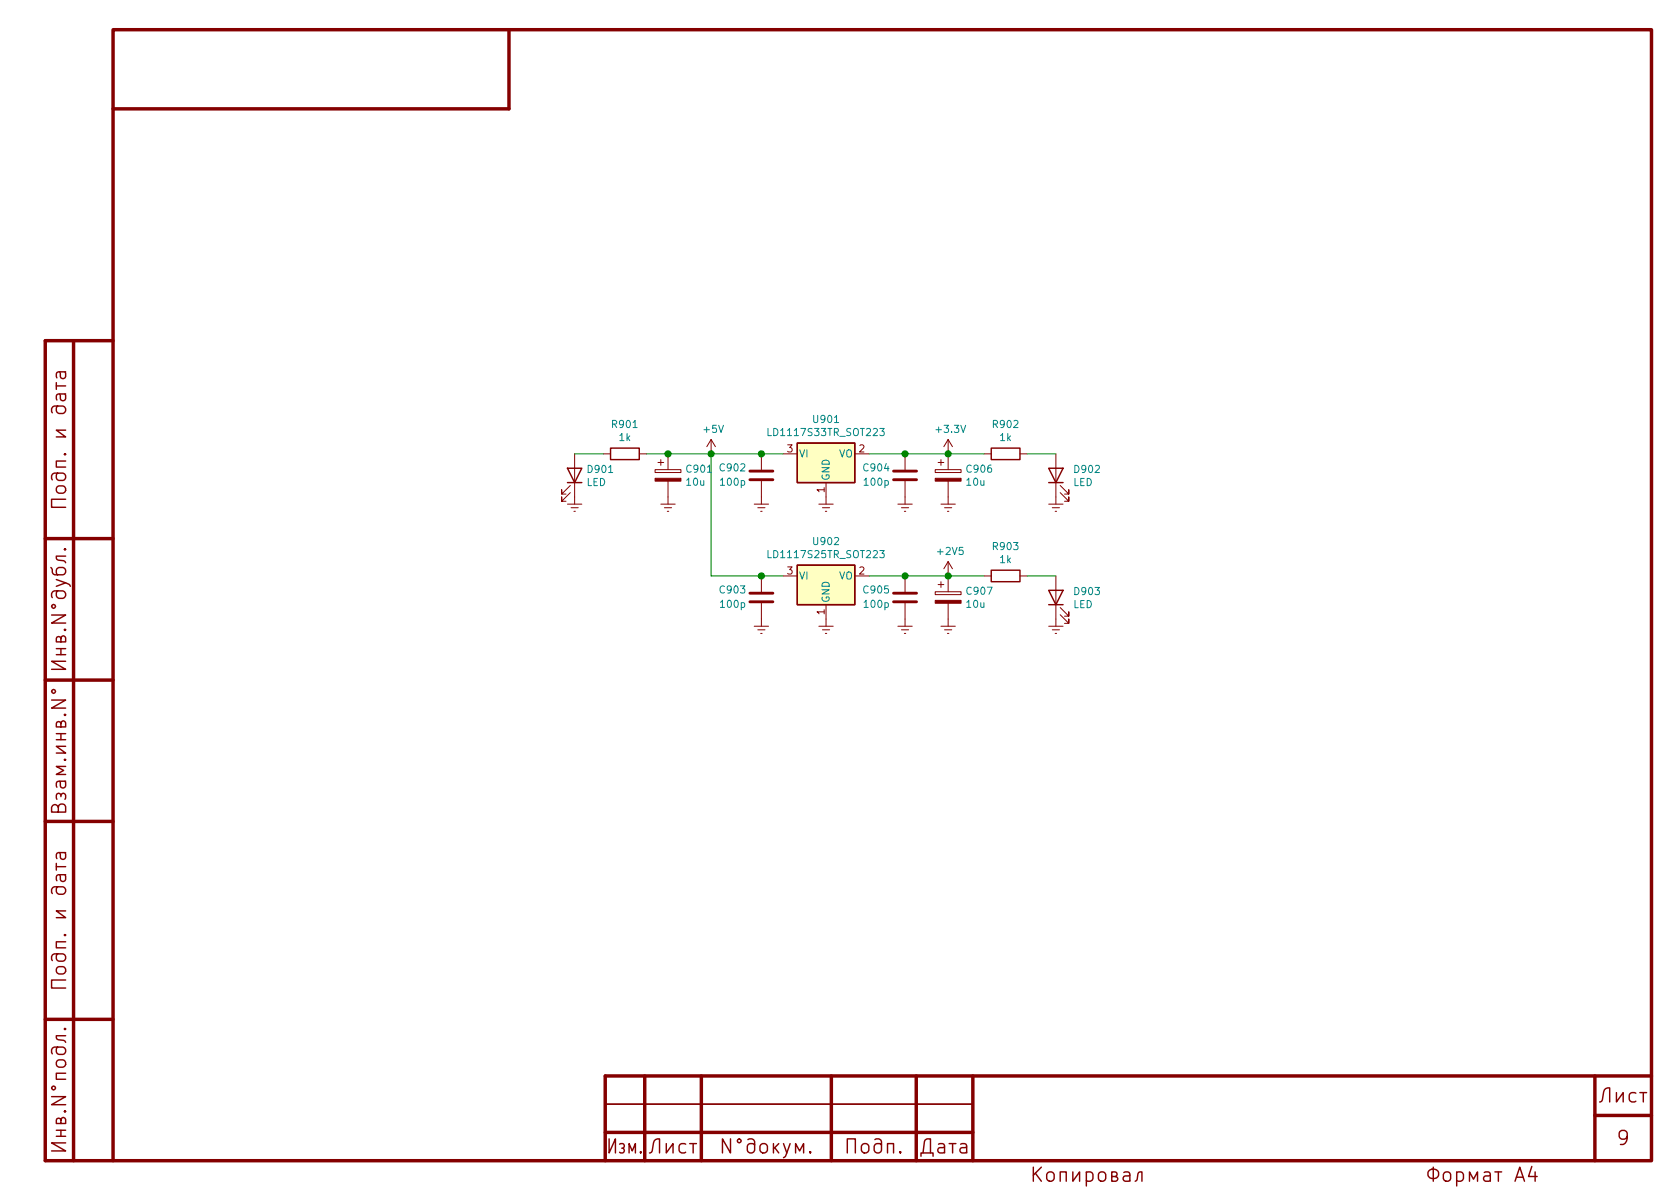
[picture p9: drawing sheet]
<svg xmlns="http://www.w3.org/2000/svg" width="297mm" height="210mm" viewBox="0 0 297 210" stroke-linecap="round" stroke-linejoin="round" font-family="sans-serif">
<g fill="none" stroke="#840000" stroke-width=".61">
<path d="M20 5.3h272v200h-272zM90 5.3v13.9h-70M13 60.2v145.1M20 60.2h-12v145.1h12M8 95.2h12M8 120.3h12M8 145.3h12M8 180.3h12M114 190.3v15M124 190.3v15M147 190.3v15M162 190.3v15"/>
<path d="M172 190.3v15M282 197.3h10M282 190.3v15M292 190.3h-185v15M107 200.2h65"/>
</g>
<path d="M107 195.2h65" fill="none" stroke="#840000" stroke-width=".3"/>
<g fill="none" stroke="#840000" stroke-width=".25">
<path d="M10 67.7v1.2M10 68.2h1.6M10.2 71.8a.82 .82 0 0 0-.1 1.1l.3 .2h.7a.68 .68 0 0 0 .5-.6 .68 .68 0 0 0-.5-.7h-1.5l-.3 .1-.2 .4 .1 .7M10.5 69.7l.2 .8a.48 .48 0 0 0 .4 .4 .48 .48 0 0 0 .5-.4l-.1-.8M10.5 65.8l.2 .8a.48 .48 0 0 0 .4 .4 .48 .48 0 0 0 .5-.4l-.1-.8M11.6 76.1h-1.6l1.6 1.2h-1.6M11.6 69.7h-1.3l-.2 .1-.1 .2 .1 .7M11.6 65.8h-1.3l-.2 .1-.1 .2 .1 .7M107.9 79.2h5.1v2.1h-5.1zM141 78.4h10.1v6.9h-10.1zM175.3 79.2h5v2.1h-5zM10.1 86.2l.3-.3h.7a.67 .67 0 0 1 .5 .7 .67 .67 0 0 1-.5 .6h-.7a.67 .67 0 0 1-.3-1z"/>
<path d="M10.2 83.7a.82 .82 0 0 0-.1 1l.3 .3h.7a.67 .67 0 0 0 .5-.7 .67 .67 0 0 0-.5-.6h-1.5l-.3 .1a.79 .79 0 0 0-.1 1.1M11.4 97.1l.1-.1 .1 .1-.1 .2-.1-.2h.2M11.4 80.3l.1-.1 .1 .1-.1 .2-.1-.2h.2M11.6 98.3h-1.6l.1 .6 1.2 .3 .3 .3M11.6 88.3h-2.5v1.4h2.5M11.6 81.5h-1.6v1.1h1.6M100.3 82.8h2.6l-1.3 2.5zM100.3 85.3h2.6M141 99.9h10.1v7h-10.1zM185.4 82.8h2.6l-1.3 2.5zM185.4 85.3h2.6M9 100.3l.2 .4v.5l.3 .3 1.6 .1a.67 .67 0 0 0 .5-.6 .67 .67 0 0 0-.5-.7h-.7l-.2 .2a.78 .78 0 0 0 0 1.1"/>
<path d="M10 102.5l2.2 .8 .2 .4M10 115.8h1.6M10 114.7h1.6M10.8 112.9l.1-.3 .2-.2 .4 .2 .1 .2v.7h-1.6l.1-.8 .2-.1 .4 .1 .1 .8M10.8 114.7v1.1M11.6 116.9h-2.5l2.5 1.5h-2.5M11.6 103.1l-1.6 .6M175.3 100.8h5v2.1h-5zM185.4 104.4h2.6l-1.3 2.5zM185.4 106.9h2.6M9.1 123.8h2.5l-2.5 1.4h2.5M9.2 122l.3-.1 .2 .1 .1 .3-.1 .2-.2 .1-.3-.1-.1-.2z"/>
<path d="M10.5 138.1l.2 .3v.6a.48 .48 0 0 0 .4 .4 .48 .48 0 0 0 .5-.4v-.6l-.1-.3M10.8 128l.1-.4 .2-.1 .4 .1 .1 .2v.7h-1.6l.1-.8 .2-.1 .4 .1 .1 .8M11.4 126.4l.1-.1 .1 .1-.1 .1-.1-.1h.2M11.6 138.1h-1.3l-.2 .2-.1 .2 .1 .7M11.6 135.5h-1.6l1.3 .7-1.3 .8h1.6M10 152.7v1.2M10 153.3h1.6M10.1 141.3l-.1-.7 .1-.2 .2-.1 .4 .1 .1 .2 .3-.3 .4 .1 .1 .2-.1 .7M10.2 156.8a.82 .82 0 0 0-.1 1.1l.3 .2h.7a.68 .68 0 0 0 .5-.6 .68 .68 0 0 0-.5-.7h-1.5l-.3 .1-.2 .4 .1 .7M10.3 142.8l.1-.4a.69 .69 0 0 1 1.2 .2v1h-2.5v-.8a.61 .61 0 0 1 .6-.5 .61 .61 0 0 1 .6 .5v.8M10.5 154.7l.2 .8a.48 .48 0 0 0 .4 .4 .48 .48 0 0 0 .5-.4l-.1-.8M10.5 150.8l.2 .8a.48 .48 0 0 0 .4 .4 .48 .48 0 0 0 .5-.4l-.1-.8"/>
<path d="M10.8 140.6v.3M11.6 154.7h-1.3l-.2 .1-.1 .2 .1 .7M11.6 150.8h-1.3l-.2 .1-.1 .2 .1 .7M10.1 171.2l.3-.3h.7a.67 .67 0 0 1 .5 .7 .67 .67 0 0 1-.5 .6h-.7a.67 .67 0 0 1-.3-1zM10.2 168.7a.82 .82 0 0 0-.1 1l.3 .3h.7a.67 .67 0 0 0 .5-.7 .67 .67 0 0 0-.5-.6h-1.5l-.3 .1a.79 .79 0 0 0-.1 1.1M11.4 165.3l.1-.1 .1 .1-.1 .2-.1-.2h.2M11.6 173.3h-2.5v1.4h2.5M11.6 166.5h-1.6v1.1h1.6M11.6 161.1h-1.6l1.6 1.2h-1.6M10 199.9h1.6M10.2 187.5l.9-.1a.67 .67 0 0 1 .5 .7 .67 .67 0 0 1-.5 .6h-.7a.69 .69 0 0 1-.2-1.2zM10.2 185.2a.82 .82 0 0 0-.1 1l.3 .3h.7a.67 .67 0 0 0 .5-.7 .67 .67 0 0 0-.5-.6h-1.5l-.3 .1a.79 .79 0 0 0-.1 1.1"/>
<path d="M10.8 198.1l.1-.4 .2-.1 .4 .1 .1 .3v.7h-1.6l.1-.9 .2-.1 .4 .1 .1 .9M10.8 199.9v1M11.4 196.5l.1-.1 .1 .1-.1 .2-.1-.2h.2M11.4 182l.1-.2 .1 .2-.1 .1-.1-.1h.2M11.6 183.2h-1.6l.1 .5 1.2 .3 .3 .3M282.8 194.9l.4-.2 .1-.2 .2-1.4a.86 .86 0 0 1 1.1-.7v2.5M285.8 193.2v1.7l1.2-1.7v1.7M289.2 193.3a.82 .82 0 0 0-1 .1l-.1 .3 .1 .9 .3 .3 .7-.2M289.9 193.2h1.2M290.6 193.2v1.7M10 200.9h1.6M11.6 202.1h-2.5l2.5 1.4h-2.5"/>
<path d="M107.7 201.4v2.5l1.1-2.5v2.5M109.6 202.3l.1-.1 .6 .1 .1 .4-.3 .3a.45 .45 0 0 1 .3 .5 .45 .45 0 0 1-.3 .4l-.5-.1M111.2 203.9v-1.7l.6 1.3 .5-1.3v1.7M113.3 203.7v.2l-.1-.1 .1-.1v.2M114.8 203.9l.4-.1 .1-.3 .2-1.4a.86 .86 0 0 1 1.1-.7v2.5M117.8 202.2v1.7l1.2-1.7v1.7M121.2 202.3a.82 .82 0 0 0-1 .2l-.1 .2 .1 1 .3 .2 .7-.1M121.9 202.2h1.2M122.6 202.2v1.7M129.2 201.4v2.5l-1.5-2.5v2.5M130.5 201.5l.2-.1 .2 .1 .2 .2-.2 .3-.2 .1-.2-.1-.1-.3zM132.2 201.5a.79 .79 0 0 1 1.1 .1l.1 .3v1.5a.67 .67 0 0 1-.6 .5 .67 .67 0 0 1-.7-.5l.1-.9a.82 .82 0 0 1 1.1-.2l.1 .2"/>
<path d="M138.5 202.2l.6 1.7M139.7 202.2l-.8 2.3-.4 .2M140.7 203.9v-1.7l.7 1.3 .7-1.3v1.7M143.3 203.7l.1 .1-.1 .1-.1-.1 .1-.1v.2M149.8 203.9v-2.5h1.4v2.5M152.4 202.5a.69 .69 0 0 1 1.2 .2v.7a.68 .68 0 0 1-.6 .5 .68 .68 0 0 1-.7-.5v-.7zM154.7 201.5l.7-.1 .4 .2 .1 1.8a.67 .67 0 0 1-.7 .5 .67 .67 0 0 1-.6-.5v-.7l.1-.2a.78 .78 0 0 1 1.2 0M156.9 203.9v-1.7h1.1v1.7M159.2 203.7l.1 .1-.1 .1-.1-.1 .1-.1v.2M162.8 204.5v-.6h2.2v.6M163.2 203.9l.2-2 .2-.3 .3-.2h.6v2.5M165.9 202.3l.3-.1 .7 .1 .1 .3v1.3"/>
<path d="M167 202.8l-.8 .1a.48 .48 0 0 0-.4 .5 .48 .48 0 0 0 .4 .5l.8-.1M167.8 202.2h1.2M168.4 202.2v1.7M169.8 202.3l.3-.1 .7 .1 .1 .3v1.3M170.9 202.8l-.8 .1a.48 .48 0 0 0-.4 .5 .48 .48 0 0 0 .4 .5l.8-.1M182.7 206.4v2.5M183.1 207.5l1 1.4M184.1 206.4l-1.4 1.4M185.2 207.5a.69 .69 0 0 1 1.2 .2v.7a.68 .68 0 0 1-.7 .5 .68 .68 0 0 1-.6-.5v-.7zM187.5 208.9v-1.7h1v1.7M189.7 207.2v1.7l1.2-1.7v1.7M192.1 207.3a.82 .82 0 0 1 1 .2l.1 .2-.1 1-.3 .2-.7-.1"/>
<path d="M192.1 207.2v2.5M194.3 207.5a.69 .69 0 0 1 1.2 .2v.7a.67 .67 0 0 1-.6 .5 .67 .67 0 0 1-.7-.5zM196.6 208l.8-.1 .1-.2-.1-.4-.8-.1v1.7h.7l.2-.1 .1-.4-.1-.2-.3-.2M198.7 207.3l.2-.1 .7 .1 .2 .3v1.3M199.8 207.8l-.3 .1h-.6a.48 .48 0 0 0-.3 .5 .48 .48 0 0 0 .3 .5h.6l.3-.1M200.7 208.9l.3-.1 .2-1.2 .1-.3 .2-.1h.4v1.7M257.6 207.3a.79 .79 0 0 1 1.1 .4v.7l-.1 .3a.79 .79 0 0 1-1 .1M259.8 208.9v-1.7l.7 1.3 .7-1.3v1.7M262.4 207.3l.3-.1 .7 .1 .1 .3v1.3M263.5 207.8l-.8 .1a.48 .48 0 0 0-.4 .5 .48 .48 0 0 0 .4 .5l.8-.1M264.3 207.2h1.2M264.9 207.2v1.7"/>
<path d="M267.9 208.9l.8-2.5 .8 2.5M268.1 208.2h1.2M270.8 206.3l-.5 1.7h1.5M271.4 207.2v1.7"/>
</g>
<g fill="none" stroke="#840000" stroke-width=".18">
<path d="M125.7 77.7l-.7 1.3M125.7 77.7v2.6M125.7 77.7l.8 1.3M167.6 77.7v5.4M167.6 77.7l-.7 1.3M167.6 77.7l.8 1.3M100.3 89.1h2.6M100.8 87.1l-1.5 1.5v-.7v.7h.8M100.8 85.8l-1.5 1.6v-.8v.8h.8M101 89.8h1.2M101.5 90.4h.2M101.6 80.3v8.8"/>
<path d="M106.7 80.3h1.2M113 80.3h1.3M115.8 83.1h4.6v.5h-4.6zM116.3 81.8h1M116.8 89.1h2.6M116.8 81.3v1M117.5 89.8h1.2M118 90.4h.2M118.1 80.3v2.8M118.1 85.1v4M133.3 89.1h2.6M134 89.8h1.3"/>
<path d="M134.5 90.4h.2M134.6 80.3v2.8M134.6 85.1v4M138.4 80.3h2.6M144.8 89.1h2.5M145.4 89.8h1.3M145.9 90.4h.3M146 85.3v3.8M151.1 80.3h2.6M158.7 89.1h2.6M159.4 89.8h1.3M159.9 90.4h.2"/>
<path d="M160 80.3v2.8M160 85.1v4M165.4 83.1h4.5v.5h-4.5zM165.9 81.8h1M166.4 89.1h2.5M166.4 81.3v1M167 89.8h1.3M167.5 90.4h.3M167.6 85.1v4M167.6 99.3v5.3M167.6 99.3l-.7 1.3M167.6 99.3l.8 1.3"/>
<path d="M174 80.3h1.3M180.3 80.3h1.3M185.4 89.1h2.6M186.1 89.8h1.2M186.6 90.4h.2M186.7 80.3v8.8M187.5 87.1l1.5 1.5v-.7v.7h-.8M187.5 85.8l1.5 1.6v-.8v.8h-.8M133.3 110.7h2.6M134 111.4h1.3M134.5 112h.2M134.6 101.8v2.8"/>
<path d="M134.6 106.7v4M138.4 101.8h2.6M144.8 110.7h2.5M145.4 111.4h1.3M145.9 112h.3M146 106.9v3.8M151.1 101.8h2.6M158.7 110.7h2.6M159.4 111.4h1.3M159.9 112h.2M160 101.8v2.8M160 106.7v4"/>
<path d="M165.4 104.6h4.5v.6h-4.5zM165.9 103.4h1M166.4 110.7h2.5M166.4 102.9v1M167 111.4h1.3M167.5 112h.3M167.6 106.7v4M174 101.8h1.3M180.3 101.8h1.3M185.4 110.7h2.6M186.1 111.4h1.2M186.6 112h.2"/>
<path d="M186.7 101.8v8.9M187.5 108.7l1.5 1.5v-.7v.7h-.8M187.5 107.4l1.5 1.6v-.8v.8h-.8"/>
</g>
<g fill="#ffffc2" stroke="#ffffc2" stroke-width=".18">
<path d="M141 78.4h10.1v6.9h-10.1z"/>
<path d="M141 99.9h10.1v7h-10.1z"/>
</g>
<path d="M135.8 75.8v1.2h.6M155.5 75.8h.8l-.4 .4 .4 .2-.1 .6h-.4l-.3-.1M135.8 97.4v1.2h.6M155.5 97.4h.8l-.4 .4 .4 .2-.1 .6h-.4l-.3-.1" fill="none" stroke="#008484" stroke-width=".18"/>
<path d="M132.6 83.3h4.1M132.6 84.8h4.1M158 83.3h4.1M158 84.8h4.1M132.6 104.9h4.1M132.6 106.4h4.1M158 104.9h4.1M158 106.4h4.1" fill="none" stroke="#840000" stroke-width=".51"/>
<g fill="#840000" stroke="#840000" stroke-width=".18">
<path d="M115.8 84.6h4.6v.5h-4.6z"/>
<path d="M165.4 106.2h4.5v.5h-4.5z"/>
<path d="M165.4 84.6h4.5v.5h-4.5z"/>
</g>
<path d="M101.6 80.3h5.1M114.3 80.3h24.1M125.7 80.3v21.5h12.7M153.7 80.3h20.3M181.6 80.3h5.1M153.7 101.8h20.3M181.6 101.8h5.1" fill="none" stroke="#008400" stroke-width=".18"/>
<g fill="#008400" stroke="#008400" stroke-width=".25">
<circle cx="160" cy="101.8" r=".51"/>
<circle cx="118.1" cy="80.3" r=".51"/>
<circle cx="160" cy="80.3" r=".51"/>
<circle cx="167.6" cy="80.3" r=".51"/>
<circle cx="125.7" cy="80.3" r=".51"/>
<circle cx="134.6" cy="101.8" r=".51"/>
<circle cx="167.6" cy="101.8" r=".51"/>
<circle cx="134.6" cy="80.3" r=".51"/>
</g>
<g font-size="3.5" fill="#840000">
<text x="11.7" y="110.7" transform="rotate(-90 11.7 110.7)">.N°.</text>
<text x="11.7" y="135.7" transform="rotate(-90 11.7 135.7)">..N°</text>
<text x="11.7" y="195.7" transform="rotate(-90 11.7 195.7)">.N°.</text>
<text x="286" y="202.5">9</text>
<text x="110.1" y="204">.</text>
<text x="133.1" y="204">N°.</text>
<text x="253" y="209">A4</text>
</g>
<g font-size="1.8" fill="#008484">
<text x="108.4" y="75.7">R901</text>
<text x="109.5" y="78">1k</text>
<text x="124.5" y="76.5">+5V</text>
<text x="136.4" y="77.1">LD1117S33TR_SOT223</text>
<text x="143.9" y="74.8">U901</text>
<text x="165.7" y="76.5">+3.3V</text>
<text x="175.7" y="75.7">R902</text>
<text x="176.8" y="78">1k</text>
<text x="104" y="83.6">D901</text>
<text x="121.5" y="83.6">C901</text>
<text x="127.4" y="83.4">C902</text>
<text x="141.2" y="80.9">VI</text>
<text x="148.3" y="80.9">VO</text>
<text x="152.8" y="83.4">C904</text>
<text x="171" y="83.6">C906</text>
<text x="190.1" y="83.6">D902</text>
<text x="103.7" y="85.9">LED</text>
<text x="121.4" y="85.9">10u</text>
<text x="127.5" y="85.9">100p</text>
<text x="146.7" y="85.1" transform="rotate(-90 146.7 85.1)">GND</text>
<text x="152.9" y="85.9">100p</text>
<text x="171" y="85.9">10u</text>
<text x="189.7" y="85.9">LED</text>
<text x="136.4" y="98.7">LD1117S25TR_SOT223</text>
<text x="143.9" y="96.4">U902</text>
<text x="165.9" y="98.1">+2V5</text>
<text x="175.7" y="97.3">R903</text>
<text x="176.8" y="99.6">1k</text>
<text x="127.4" y="104.9">C903</text>
<text x="127.5" y="107.5">100p</text>
<text x="141.2" y="102.5">VI</text>
<text x="146.7" y="106.7" transform="rotate(-90 146.7 106.7)">GND</text>
<text x="148.3" y="102.5">VO</text>
<text x="152.8" y="104.9">C905</text>
<text x="152.9" y="107.5">100p</text>
<text x="171" y="107.5">10u</text>
<text x="171" y="105.2">C907</text>
<text x="189.7" y="107.5">LED</text>
<text x="190.1" y="105.2">D903</text>
</g>
<g font-size="1.8" fill="#840000">
<text x="139.2" y="80">3</text>
<text x="151.9" y="80">2</text>
<text x="145.8" y="87.1" transform="rotate(-90 145.8 87.1)">1</text>
<text x="139.2" y="101.6">3</text>
<text x="151.9" y="101.6">2</text>
<text x="145.8" y="108.7" transform="rotate(-90 145.8 108.7)">1</text>
</g>
</svg>
